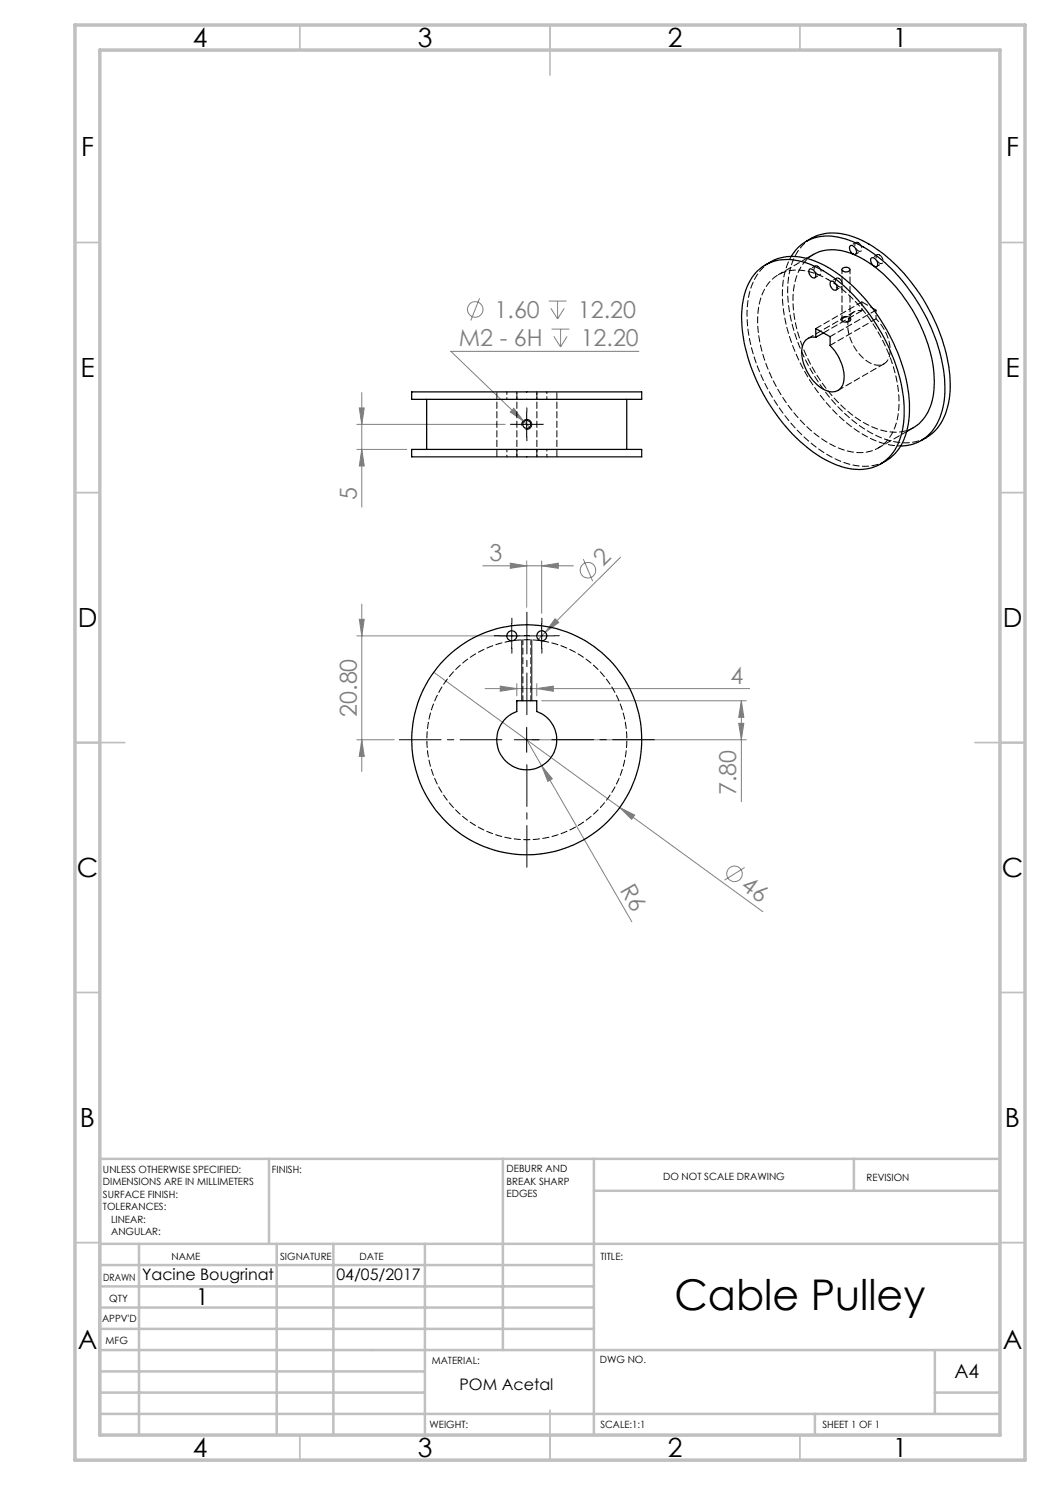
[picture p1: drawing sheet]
<svg xmlns="http://www.w3.org/2000/svg" width="210mm" height="297mm" viewBox="0 0 210 297" stroke-linecap="round" stroke-linejoin="round" font-family="sans-serif">
<g fill="none" stroke="#808080" stroke-width=".2">
<path d="M95.9 59.7l-1.7 4.4M72.4 78.5v22.9M109.7 60.2h3.6M110.2 61.7l1.3 2.1M110.3 65.8h3.6M110.8 67.3l1.3 2.1M111.5 60.2v3.6M112.1 65.8v3.6M112.9 61.7l-1.4 2.1M113.4 67.3l-1.3 2.1M127.8 70.3h-37.6l14.6 14M71.4 84.9h29.6"/>
<path d="M71.4 89.9h10M71.9 81.6h.9l-.4 3.3zM72.4 89.9l.4 3.3h-.9zM102.8 81.7l2 2.6-2.7-1.9zM104.8 84.3l1.1 1.1M96.6 113.2h18.1M102.1 112.6l3.2 .6-3.2 .5zM105.3 112.2v9.3M108.3 113.2l3.4-.6v1.1zM108.3 112.2v10.5M116.7 111.8l1.8 4.4M124.1 111.4l-16.5 16.5"/>
<path d="M71.4 127.2h32.5M71.9 123.9h.9l-.4 3.3zM72.4 120.8v33.5M86.7 134.4l37.2 27.1M97 137.7h52.9M100 137.2l3.4 .5-3.4 .6zM103.4 136.7v2.5M107.4 137.7l3.3-.5v1.1zM107.4 136.7v2.5M111 123.8l.8 .7-2.8 2zM71.4 148h7.4M72.4 148l.4 3.3h-.9z"/>
<path d="M105.3 148l21.1 36.4M106.4 148h42.9M108.3 153.2l2.2 2.5-.9 .6zM108.3 140.2h41M147.7 144.7h1.1l-.5 3.3zM148.3 140.2l.5 3.3h-1.1zM148.3 140.2v20.1M123.9 161.5l3 1.5-.6 .9zM123.9 161.5l28.7 20.8M148.9 173.5l-4 2.5"/>
<circle cx="95" cy="61.9" r="1.56"/>
<circle cx="117.6" cy="114" r="1.56"/>
<circle cx="146.9" cy="174.8" r="1.55"/>
</g>
<path d="M168.4 63.5a1.14 1.14 0 0 1 1.8 .4 1.18 1.18 0 0 1-2-.1zM102.9 84.9h4.9M104.4 85.2a1 1 0 0 1 .9-1.3 1 1 0 0 1 1.1 1.1 1 1 0 0 1-1.3 .9M105.3 82.4v5M99.8 127.2h5M102.3 124.7v5M104.4 128v12.2M105.9 127.2h4.9M106.4 128v12.2M108.3 124.7v5M102.9 148h4.9M105.3 145.4v5.1" fill="none" stroke="#000" stroke-width=".2"/>
<g fill="none" stroke="#c0c0c0" stroke-width=".35">
<path d="M60 5v5M110 5v10M160 5v5M15 48.5h5M200 48.5h5M15 98.5h5M200 98.5h5M15 148.5h10M195 148.5h10M15 198.5h5M200 198.5h5M15 248.5h5"/>
<path d="M200 248.5h5M60 287v5M110 282v10M160 287v5"/>
</g>
<g fill="none" stroke="#c0c0c0" stroke-width=".5">
<path d="M53.8 231.8v17M100.6 231.8v38.2M118.8 231.8v55.2M118.8 238.2h81.2M170.8 231.8v6.4M200 231.8h-180v55.2M20 248.8h180M20 257.3h98.8M20 253h98.8M27.8 248.8v38.2M55.4 248.8v38.2M66.7 248.8v38.2"/>
<path d="M85 248.8v38.2M20 265.8h98.8M20 261.5h98.8M20 278.5h65M20 274.3h65M20 270h180M187 278.5h13M187 270v12.8M20 282.8h180M163 282.8v4.2"/>
</g>
<path d="M15 5h190v287h-190zM20 10h180v277h-180z" fill="none" stroke="#c0c0c0" stroke-width=".7"/>
<path d="M102.9 84.9h-.8M105.4 82.4v-.8M105.4 87.4v.8M107.9 84.9h.8M99.9 127.1h-1M102.4 124.6v-1M102.4 129.6v1M104.9 127.1h1M105.9 127.1h-1M108.4 124.6v-1M108.4 129.6v1M110.9 127.1h1" fill="none" stroke="#000" stroke-width=".2" stroke-dasharray="15.2 1.3 1.3 1.3"/>
<path d="M100.4 147.9h-20.5M105.4 142.9v-20.5M105.4 152.9v20.5M110.4 147.9h20.5" fill="none" stroke="#000" stroke-width=".2" stroke-dasharray="15.2 1.3 1.3 1.3" stroke-dashoffset="6.9"/>
<g fill="#808080">
<path d="M102.8 81.7l2 2.6-2.7-1.9z"/>
<path d="M111 123.8l.8 .7-2.8 2z"/>
<path d="M108.3 153.2l2.2 2.5-.9 .6z"/>
<path d="M123.9 161.5l3 1.5-.6 .9z"/>
<path d="M108.3 113.2l3.4-.6v1.1zM102.1 112.6l3.2 .6-3.2 .5z"/>
<path d="M148.3 140.2l.5 3.3h-1.1zM147.7 144.7h1.1l-.5 3.3z"/>
<path d="M71.9 123.9h.9l-.4 3.3zM72.4 148l.4 3.3h-.9zM71.9 81.6h.9l-.4 3.3zM72.4 89.9l.4 3.3h-.9z"/>
<path d="M100 137.2l3.4 .5-3.4 .6zM107.4 137.7l3.3-.5v1.1z"/>
</g>
<g fill="none" stroke="#000" stroke-width=".25">
<path d="M151.5 54.2a8.8 8.8 0 0 1 8.8-1.9 25.1 25.1 0 0 1 12.6 9.2 36.6 36.6 0 0 1 7.9 19.7 14.1 14.1 0 0 1-2.9 10.2 9 9 0 0 1-10.1 1.8 28.2 28.2 0 0 1-13-11 33.7 33.7 0 0 1-6.5-19.7 12.5 12.5 0 0 1 3.2-8.3zM153.1 53a10.2 10.2 0 0 1 10.4-.6 30.7 30.7 0 0 1 13.3 12.7 31.6 31.6 0 0 1 5 18.8 10.4 10.4 0 0 1-4.7 8.3l-1 .6M158.3 51.3a8.5 8.5 0 0 1 10.1-3.7 24.5 24.5 0 0 1 12 8.5 36 36 0 0 1 8.6 21.3 12.2 12.2 0 0 1-3.9 10.1 8.2 8.2 0 0 1-5 1.7M161.2 48.3a10.2 10.2 0 0 1 10.4-.6 31.4 31.4 0 0 1 13.9 13.6 31.3 31.3 0 0 1 4.4 17.9 10.6 10.6 0 0 1-4.6 8.3l-1.1 .6M161.3 51.7a8.3 8.3 0 0 1 5.5-1.8 17.2 17.2 0 0 1 10.5 5.6 31.9 31.9 0 0 1 9.5 20.1 11.3 11.3 0 0 1-3 9.1l-2.5 1.6M161.9 53.9a1.13 1.13 0 0 1 1.2 1.4 .62 .62 0 0 1-.7 .3 .62 .62 0 0 1-.4-.6l-.3-.7zM166.2 56.3a1.15 1.15 0 0 1 1 1.7 1.2 1.2 0 0 1-1-1.7zM168.5 53.7a.99 .99 0 0 1 1.5 .2 .87 .87 0 0 1-.8 .5 .87 .87 0 0 1-.8-.5zM170 49.2a.95 .95 0 0 1 1.2 .9 .55 .55 0 0 1-.1 .8 .55 .55 0 0 1-.8-.4 1.29 1.29 0 0 1-.3-1.3zM174.2 51.6a1.09 1.09 0 0 1 1.3 1.5 .5 .5 0 0 1-.5 .3 .5 .5 0 0 1-.4-.4 1.26 1.26 0 0 1-.4-1.4zM82.3 78.4h46v1.5h-46zM85.3 79.9v10"/>
<path d="M125.3 79.9v10M163.2 65.7l2.8 1.6v1.8a8.8 8.8 0 0 1 2.7 7.4 2.43 2.43 0 0 1-3.7 1.5 8.9 8.9 0 0 1-4.5-8.8 2.32 2.32 0 0 1 2.7-1.8zM164.7 66.6l-1.5 .8M82.3 89.9h46v1.5h-46zM103.4 140.2h4v2.1a6 6 0 0 1 2.8 9.2 6 6 0 0 1-9.7 0 6 6 0 0 1 2.9-9.2z"/>
<circle cx="105.4" cy="84.9" r=".8"/>
<circle cx="102.4" cy="127.1" r="1"/>
<circle cx="108.4" cy="127.1" r="1"/>
<circle cx="105.4" cy="147.9" r="23"/>
</g>
<path d="M165.7 55.9a31.3 31.3 0 0 1 14.1 24.5 10.7 10.7 0 0 1-3.4 8.7 8.5 8.5 0 0 1-8.7 .5 27.5 27.5 0 0 1-12.7-12.8 25.7 25.7 0 0 1-3.2-15.6 7.9 7.9 0 0 1 6.2-7.1 11.8 11.8 0 0 1 7.7 1.8M180.1 89.2a17.1 17.1 0 0 1-10.6-4.5 36.7 36.7 0 0 1-13-25.3 15 15 0 0 1 1.8-8.1M105.4 127.9a20 20 0 0 1 17.6 29.5 20 20 0 0 1-34.3 1.6 20 20 0 0 1 14.8-31l1.9-.1" fill="none" stroke="#000" stroke-width=".2" stroke-dasharray="1.3 .6" stroke-dashoffset=".7"/>
<path d="M104.6 127.9v12.2M106.2 140.1v-12.2" fill="none" stroke="#000" stroke-width=".2" stroke-dasharray="1.3 .6" stroke-dashoffset=".3"/>
<path d="M161.3 51.7l-5.6 3.2M175.7 89.6l5.6-3.3M177.2 92.2a10.5 10.5 0 0 1-9.7-.2 32.7 32.7 0 0 1-14.7-15.7 28.8 28.8 0 0 1-3.1-16.8 9.9 9.9 0 0 1 4.5-7.2M182.7 85.5a9.1 9.1 0 0 1-8.6-.3 29.3 29.3 0 0 1-13.3-15.1 22.4 22.4 0 0 1-1.6-14.3 8.1 8.1 0 0 1 3.5-4.9M185.3 87.5a10.5 10.5 0 0 1-9.7-.2 32.7 32.7 0 0 1-14.7-15.7 28.8 28.8 0 0 1-3.1-16.8 9.9 9.9 0 0 1 4.5-7.1" fill="none" stroke="#000" stroke-width=".2" stroke-dasharray="1.3 .6" stroke-dashoffset=".2"/>
<path d="M163.5 53.2a.5 .5 0 0 0-.6 .1 .5 .5 0 0 0 0 .7 .95 .95 0 0 0 1.2 .9 1.31 1.31 0 0 0-.6-1.7M167.8 55.7a1.2 1.2 0 0 1 .5 1.7 1.19 1.19 0 0 1-1.1-1.7h.6M171.7 48.5a1.2 1.2 0 0 1 .5 1.7 1.19 1.19 0 0 1-1.1-1.7h.6M175.9 51a.5 .5 0 0 0-.6 .1 .5 .5 0 0 0 0 .6 .95 .95 0 0 0 1.2 .9 1.31 1.31 0 0 0-.6-1.6M172.4 62.1l-7.7 4.5M172.4 60.4l2.8 1.6" fill="none" stroke="#000" stroke-width=".2" stroke-dasharray="1.3 .6"/>
<path d="M168.6 63.5a.83 .83 0 0 1 1.4 .5 .95 .95 0 0 1-1.6-.2l.2-.3M172.4 62.1a2.38 2.38 0 0 0-2.8 2.6 8.8 8.8 0 0 0 5.3 8.2 2.4 2.4 0 0 0 3.1-2.5 9.2 9.2 0 0 0-2.8-6.6" fill="none" stroke="#000" stroke-width=".2" stroke-dasharray="1.3 .6" stroke-dashoffset=".5"/>
<path d="M163.2 65.7l9.2-5.3M166 69.1l9.2-5.3M166 67.3l9.2-5.3M167.6 78.1l9.2-5.3M170.8 62.4l-9.2 5.3" fill="none" stroke="#000" stroke-width=".2" stroke-dasharray="1.3 .6" stroke-dashoffset=".1"/>
<path d="M172.4 62.1v-1.7M175.2 62v1.8" fill="none" stroke="#000" stroke-width=".2" stroke-dasharray="1.3 .6" stroke-dashoffset=".9"/>
<path d="M163 55.5l1-.6M163 53.2l-1 .6M167.2 58l1.1-.6M167.3 55.6l-1.1 .7M171.1 50.8l1.1-.6M171.2 48.5l-1.1 .6M175.4 53.3l1-.6M175.4 50.9l-1 .7" fill="none" stroke="#000" stroke-width=".2" stroke-dasharray="1.3 .6" stroke-dashoffset=".6"/>
<path d="M168.4 53.9v10M170 63.9v-10" fill="none" stroke="#000" stroke-width=".2" stroke-dasharray="1.3 .6" stroke-dashoffset=".4"/>
<path d="M99.4 78.4v13M103.4 91.4v-13M107.4 91.4v-13M111.4 91.4v-13" fill="none" stroke="#000" stroke-width=".2" stroke-dasharray="1.3 .6" stroke-dashoffset="-.1"/>
<path d="M101.4 78.4v1.5M103.4 79.9v-1.5M107.4 78.4v1.5M109.4 79.9v-1.5M101.4 89.9v1.5M103.4 91.4v-1.5M107.4 89.9v1.5M109.4 91.4v-1.5" fill="none" stroke="#000" stroke-width=".2" stroke-dasharray="1.3 .6" stroke-dashoffset=".8"/>
<text font-size="8.5" x="134.9" y="262.1">Cable Pulley</text>
<g font-size="5.3">
<text x="38.5" y="9.5">4</text>
<text x="83.5" y="9.5">3</text>
<text x="133.6" y="9.5">2</text>
<text x="178.6" y="9.5">1</text>
<text x="16.2" y="31.3">F</text>
<text x="201.2" y="31.3">F</text>
<text x="16.1" y="75.5">E</text>
<text x="201.1" y="75.5">E</text>
<text x="15.5" y="125.5">D</text>
<text x="200.5" y="125.5">D</text>
<text x="15.4" y="175.5">C</text>
<text x="200.4" y="175.5">C</text>
<text x="16" y="225.5">B</text>
<text x="201" y="225.5">B</text>
<text x="15.5" y="269.8">A</text>
<text x="200.5" y="269.8">A</text>
<text x="38.5" y="291.5">4</text>
<text x="83.5" y="291.5">3</text>
<text x="133.6" y="291.5">2</text>
<text x="178.6" y="291.5">1</text>
</g>
<g font-size="4.7" fill="#808080">
<text x="98.9" y="63.6">1.60</text>
<text x="115.6" y="63.6">12.20</text>
<text x="91.8" y="69.2">M2 - 6H</text>
<text x="116.1" y="69.2">12.20</text>
<text x="71.4" y="100.1" transform="rotate(-90 71.4 100.1)">5</text>
<text x="97.9" y="112.1">3</text>
<text x="120.6" y="113.4" transform="rotate(-45 120.6 113.4)">2</text>
<text x="146.1" y="136.7">4</text>
<text x="71.4" y="143.4" transform="rotate(-90 71.4 143.4)">20.80</text>
<text x="147.3" y="159" transform="rotate(-90 147.3 159)">7.80</text>
<text x="123.9" y="178" transform="rotate(60 123.9 178)">R6</text>
<text x="148" y="177.7" transform="rotate(36 148 177.7)">46</text>
</g>
<text font-size="4.7" x="39.2" y="261">1</text>
<text font-size="3.9" x="190.9" y="275.5">A4</text>
<g font-size="3.2">
<text x="28.4" y="256">Yacine Bougrinat</text>
<text x="67.3" y="256">04/05/2017</text>
<text x="91.9" y="278">POM Acetal</text>
</g>
<g font-size="2">
<text x="20.6" y="234.6">UNLESS OTHERWISE SPECIFIED:</text>
<text x="20.6" y="237.1">DIMENSIONS ARE IN MILLIMETERS</text>
<text x="20.6" y="239.6">SURFACE FINISH:</text>
<text x="54.4" y="234.6">FINISH:</text>
<text x="101.3" y="234.5">DEBURR AND</text>
<text x="101.3" y="237">BREAK SHARP</text>
<text x="101.3" y="239.5">EDGES</text>
<text x="132.6" y="236">DO NOT SCALE DRAWING</text>
<text x="173.3" y="236.2">REVISION</text>
<text x="20.6" y="242.1">TOLERANCES:</text>
<text x="22.2" y="244.6">LINEAR:</text>
<text x="22.2" y="247.1">ANGULAR:</text>
<text x="34.3" y="252">NAME</text>
<text x="56" y="251.9">SIGNATURE</text>
<text x="71.9" y="251.9">DATE</text>
<text x="120.1" y="251.9">TITLE:</text>
<text x="20.6" y="256.1">DRAWN</text>
<text x="21.9" y="260.3">QTY</text>
<text x="20.4" y="264.4">APPV'D</text>
<text x="21.1" y="268.8">MFG</text>
<text x="86.3" y="272.9">MATERIAL:</text>
<text x="120" y="272.5">DWG NO.</text>
<text x="85.9" y="285.6">WEIGHT:</text>
<text x="120.1" y="285.6">SCALE:1:1</text>
<text x="164.5" y="285.6">SHEET 1 OF 1</text>
</g>
</svg>
